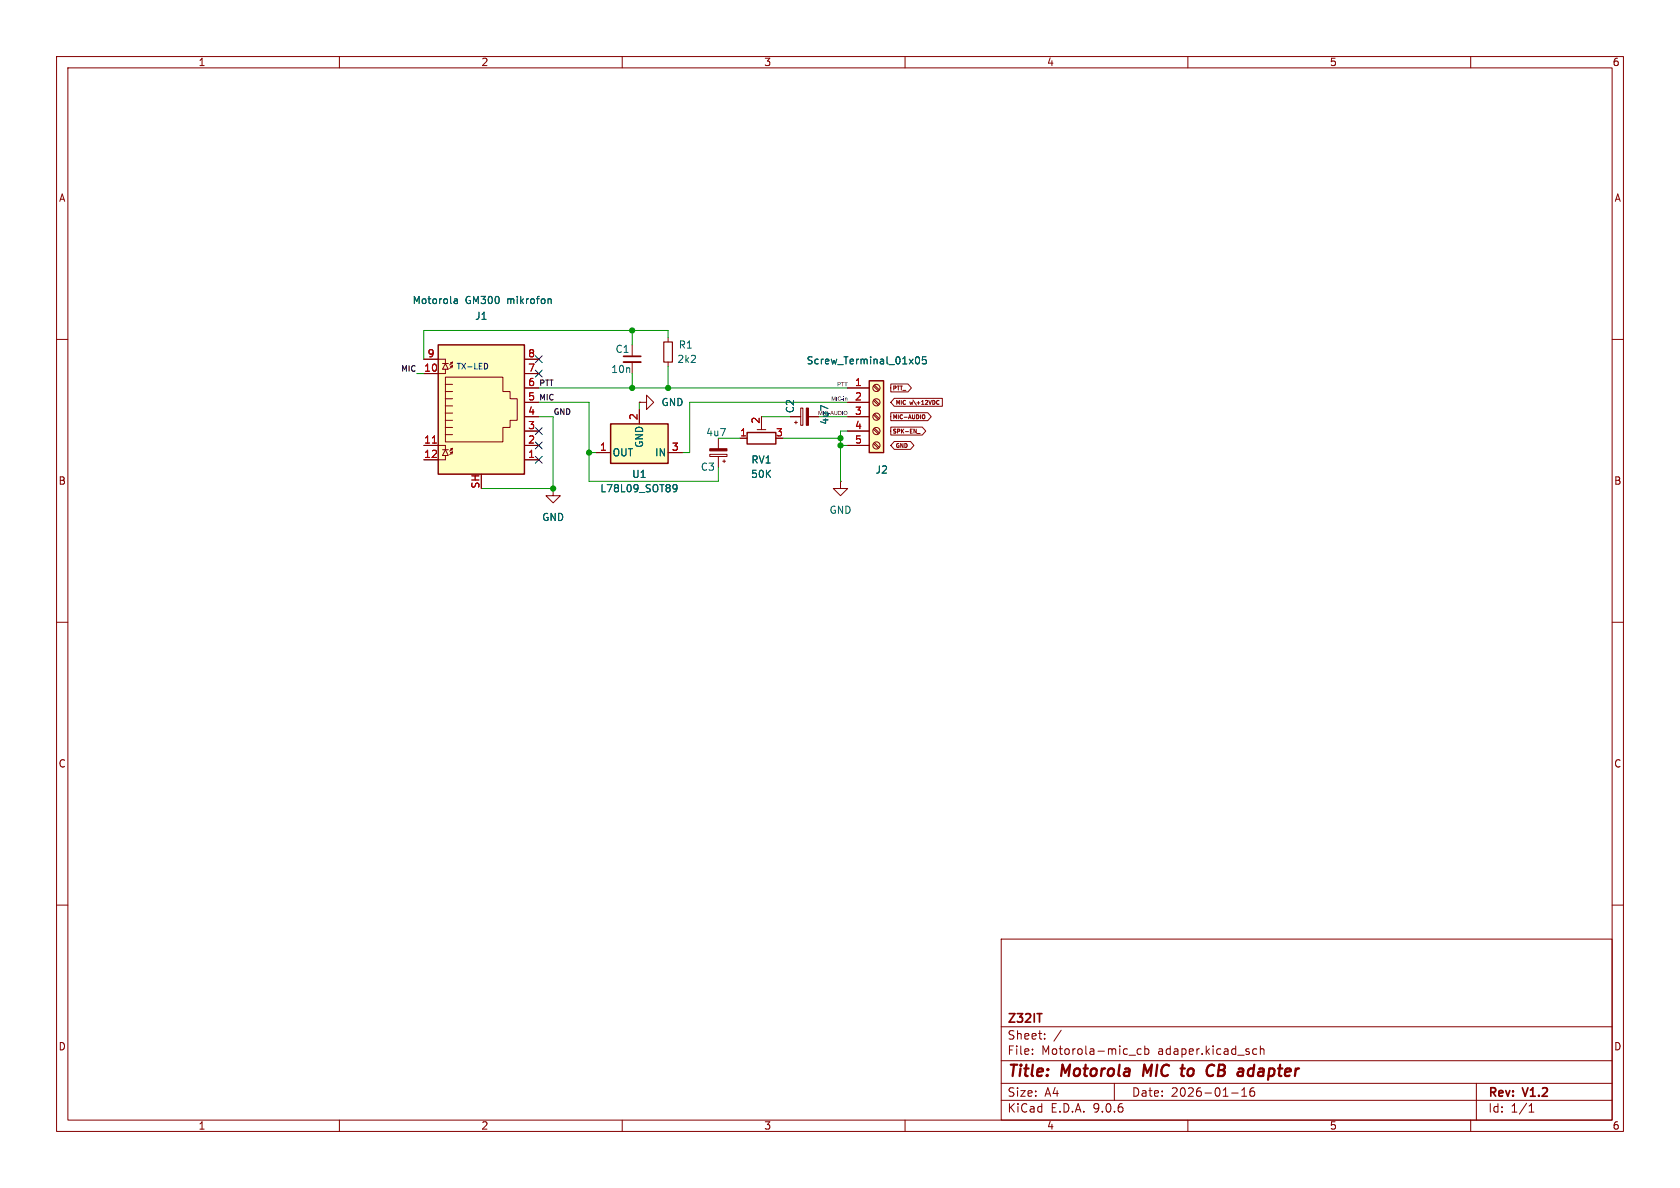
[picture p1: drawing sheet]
<svg xmlns="http://www.w3.org/2000/svg" width="297mm" height="210mm" viewBox="0 0 297 210" stroke-linecap="round" stroke-linejoin="round" font-family="sans-serif">
<g fill="none" stroke="#840000" stroke-width=".18">
<path d="M10 10h277v190h-277zM12 12h273v186h-273zM60 10v2M110 10v2M160 10v2M210 10v2M260 10v2M10 60h2M285 60h2M10 110h2M285 110h2M10 160h2"/>
<path d="M177 166h108v32h-108zM285 160h2M60 198v2M110 198v2M160 198v2M177 194.5h108M177 191.5h108M177 187.5h108M177 181.5h108M182.5 186.3v.1M182.5 185.5v.1M184.7 183.6v.1"/>
<path d="M184.7 182.8v.1M187.6 182.1l-1.3 2M197 191.5v3M199.6 186.5h1.1M201.7 185.5l-.4-.1-.3 .3v.4l.2 .2h.5M202.4 185.5l.4-.1 .3 .3v.4l-.1 .2h-.6M202.4 184.9v1.5M210 198v2M217.7 193.2h1.2M219.5 193.8h.9M219.5 192.7l.5-.4v1.5M221.4 192.3l-.2 .1a1.01 1.01 0 0 0 0 1.4l.5-.1 .1-.5-.3-.3h-.4l-.1 .3"/>
<path d="M221.6 186.3h.6M221.6 185.5h.6M222.8 185.5l.2-.1 .4 .1 .1 .9M222.8 184.9v1.5M260 198v2M261 191.5v6.5M270.3 196.6h.9M270.3 195.5l.4-.4v1.5"/>
</g>
<path d="M202.3 188.2l-.2 2M208.7 188.9h.8M209.1 190.2h.2M214.1 188.2l.6 .2M214.5 190l-.4 .2M220.7 190.1l.6 .1M221.5 188.9l-.6 .1" fill="none" stroke="#840000" stroke-width=".4"/>
<path d="M183.3 179.2h.9" fill="none" stroke="#840000" stroke-width=".3"/>
<path d="M153.7 67.3h2.5v12.7h-2.5z" fill="#ffffc2"/>
<path d="M132.1 76.5h5.1v2h-5.1zM153.7 67.3h2.5v12.7h-2.5z" fill="none" stroke="#840000" stroke-width=".25"/>
<g fill="none" stroke="#840000" stroke-width=".18">
<path d="M127 77.5v1.8M130.8 77.5h1.3M133.9 75.9h1.5M134.6 74.9v1M139.7 73.7h1.9M140.5 74.7h.5M140.7 74.4v.5M141.6 72.1h.3v3.1h-.3zM142.9 73.7h1.9M149.9 68.6h3.8M149.9 71.1h3.8M149.9 73.7h3.8"/>
<path d="M149.9 76.2h3.8M149.9 78.7h3.8M154.4 68.2l.9 .9M154.4 70.8l.9 .8M154.4 73.3l.9 .9M154.4 75.9l.9 .8M154.4 78.4l.9 .8M154.6 68.1l.8 .8M154.6 70.6l.8 .9M154.6 73.2l.8 .8M154.6 75.7l.8 .8M154.6 78.2l.8 .9"/>
<path d="M125.5 80.3h3v.4h-3zM127 80.7v1.9M127.8 81.5h.5M128 81.3v.5M148.6 85.1v1.3h1.3l-1.3 1.2-1.3-1.2h1.3M148.6 85.1h.1"/>
<circle cx="154.9" cy="78.7" r=".63"/>
<circle cx="154.9" cy="73.7" r=".63"/>
<circle cx="154.9" cy="68.6" r=".63"/>
<circle cx="154.9" cy="71.1" r=".63"/>
<circle cx="154.9" cy="76.2" r=".63"/>
</g>
<path d="M162 63.1h.1a.68 .68 0 0 1 .5 .6 .68 .68 0 0 1-.5 .6 .84 .84 0 0 1-.1-1.2zM163.7 63.1h-.6l-.1 .6 .2-.2 .5 .1 .1 .2-.1 .4-.2 .1-.5-.1" fill="none" stroke="#006464" stroke-width=".18"/>
<g fill="#840000" stroke="#840000" stroke-width=".18">
<path d="M142.5 72.1h.4v3.1h-.4z"/>
<path d="M125.5 79.3h3v.4h-3z"/>
</g>
<path d="M77.5 61h15.2v22.8h-15.2z" fill="#ffffc2"/>
<g fill="none" stroke="#840000" stroke-width=".18">
<path d="M118.1 59.7v.8M74.9 63.5h3.8v.8M74.9 78.7h3.8v.8M78.2 64.3h1M78.2 79.5h1M78.7 64.3l.5 1h-1zM78.7 71.8h1.3M78.7 73h1.3M78.7 74.3h1.3M78.7 75.6h1.3M78.7 76.8h1.3M78.7 66.7h10.2v2.5h1.3v1.3h1.2v3.8h-1.2v1.3h-1.3v2.5h-10.2z"/>
<path d="M78.7 79.5l.5 1h-1zM78.7 70.5h1.3M78.7 65.3v.7h-3.8M78.7 67.9h1.3M78.7 69.2h1.3M79.6 64.1l.4-.1-.5 .5M79.6 64.8l.4-.2-.5 .6M79.6 79.4l.4-.2-.5 .6M80 64l-.1 .4M80 64.6l-.1 .4M80 79.2l-.1 .4M80 79.9l-.1 .4"/>
<path d="M92.7 63.5h2.5M92.7 66h2.5M92.7 78.7h2.5M92.7 68.6h2.5M92.7 71.1h2.5M92.7 73.7h2.5M92.7 76.2h2.5M111.8 61v2M111.8 64v2M118.1 64v.8M78.7 80.5v.8h-3.8M79.6 80l.4-.1-.5 .5"/>
<path d="M92.7 81.3h2.5M97.8 86.4v1.2h1.3l-1.3 1.3-1.3-1.3h1.3M97.8 86.4h.1"/>
</g>
<path d="M77.5 61h15.2v22.8h-15.2z" fill="none" stroke="#840000" stroke-width=".25"/>
<path d="M76.4 78.3h.8" fill="none" stroke="#a90000" stroke-width=".18"/>
<path d="M80.3 53.5l.1 .2 .5-.1M80.3 52.9h.5l.1 .8M80.9 53.1l-.5 .1-.1 .2M97 52.9h.4v.8" fill="none" stroke="#006464" stroke-width=".18"/>
<path d="M110.2 63h3.1" fill="none" stroke="#840000" stroke-width=".3"/>
<path d="M110.2 64h3.1" fill="none" stroke="#840000" stroke-width=".33"/>
<path d="M117.3 60.5h1.6v3.5h-1.6z" fill="none" stroke="#840000" stroke-width=".2"/>
<path d="M107.9 74.9h10.2v7h-10.2z" fill="#ffffc2"/>
<path d="M107.9 74.9h10.2v7h-10.2z" fill="none" stroke="#840000" stroke-width=".25"/>
<g fill="none" stroke="#840000" stroke-width=".18">
<path d="M74.9 78.7h2.6M74.9 63.5h2.6M74.9 66h2.6M92.7 68.6h2.5M92.7 71.1h2.5M92.7 73.7h2.5M92.7 76.2h2.5M92.7 78.7h2.5M92.7 63.5h2.5M92.7 66h2.5M113 71.1h1.3v-1.2l1.3 1.2-1.3 1.3v-1.3M113 71.1h.1"/>
<path d="M113 72.4v2.5M130.8 77.5h1.3M139.7 73.7h1.9M142.9 73.7h1.9M149.9 68.6h3.8M149.9 71.1h3.8M149.9 73.7h3.8M149.9 76.2h3.8M149.9 78.7h3.8M157.5 73h6.5l.6 .7-.6 .7h-6.5zM157.5 75.5h5.5l.7 .7-.7 .7h-5.5zM157.5 67.9h3l.6 .7-.6 .7h-3z"/>
<path d="M158.1 78h2.9l.6 .7-.6 .7h-2.9l-.6-.7zM158.1 70.4h8.5v1.4h-8.5l-.6-.7zM162.1 76.6h.6M163.2 73.3l.2 .1 .1 .2v.3l-.3 .1M165.9 70.8l.1 .1M166 71.4l-.1 .1M74.9 81.3h2.6M92.7 81.3h2.5M97.8 86.4h.1M105.4 80h2.5M118.1 80h2.5"/>
</g>
<path d="M80.3 53.5l.1 .2 .5-.1M80.3 52.9h.5l.1 .8M80.9 53.1l-.5 .1-.1 .2M97 52.9h.4v.8M162 63.1h.1a.68 .68 0 0 1 .5 .6 .68 .68 0 0 1-.5 .6 .84 .84 0 0 1-.1-1.2zM163.7 63.1h-.6l-.1 .6 .2-.2 .5 .1 .1 .2-.1 .4-.2 .1-.5-.1M119 85.8l.2-.1 .4 .1a.84 .84 0 0 1-.3 1.1h-.2M119.7 86.2l-.3 .3-.4-.2" fill="none" stroke="#006464" stroke-width=".18"/>
<g fill="none" stroke="#009600" stroke-width=".18">
<path d="M111.8 58.4v2.6M118.1 59.7v-1.3h-43.2v5.1M73.7 66h1.2M95.2 71.1h8.9v14h22.9v-2.5M95.2 73.7h2.6v12.7h-12.7M95.2 68.6h54.7M111.8 66v2.6M113 71.1v1.3M118.1 64.8v3.8M127 77.5h3.8M134.6 73.7h5.1M138.4 77.5h10.2"/>
<path d="M144.8 73.7h5.1M148.6 78.7h1.3M149.9 71.1h-28v8.9h-1.3M149.9 76.2h-1.3v8.9M104.1 80h1.3"/>
</g>
<path d="M94.6 78.1l1.3 1.2M94.6 62.9l1.3 1.2M94.6 75.6l1.3 1.2M94.6 65.4l1.3 1.2M95.9 78.1l-1.3 1.2M95.9 62.9l-1.3 1.2M95.9 75.6l-1.3 1.2M95.9 65.4l-1.3 1.2M94.6 80.7l1.3 1.2M95.9 80.7l-1.3 1.2" fill="none" stroke="#000084" stroke-width=".18"/>
<path d="M85.9 64.2a.54 .54 0 0 1 .3 .5 .54 .54 0 0 1-.3 .5" fill="none" stroke="#0000c2" stroke-width=".18"/>
<path d="M76.4 78.3h.8" fill="none" stroke="#a90000" stroke-width=".18"/>
<g fill="#009600" stroke="#009600" stroke-width=".18">
<circle cx="111.8" cy="58.4" r=".46"/>
<circle cx="148.6" cy="77.5" r=".46"/>
<circle cx="148.6" cy="78.7" r=".46"/>
<circle cx="118.1" cy="68.6" r=".46"/>
<circle cx="111.8" cy="68.6" r=".46"/>
<circle cx="97.8" cy="86.4" r=".46"/>
<circle cx="104.1" cy="80" r=".46"/>
</g>
<g font-size="2.8" fill="#840000">
<text x="178" y="190.9">Title:</text>
<text x="187.7" y="190.9">Motorola</text>
<text x="202.9" y="190.9">MIC</text>
<text x="210.5" y="190.9">to</text>
<text x="215.8" y="190.9">CB</text>
<text x="222.1" y="190.9">adapter</text>
</g>
<g font-size="2.1" fill="#840000">
<text x="178" y="184">Sheet:</text>
<text x="178" y="181.2">Z32IT</text>
<text x="178" y="186.7">File:</text>
<text x="184.1" y="186.7">Motorola-mic_cb</text>
<text x="204.7" y="186.7">adaper.kicad_sch</text>
<text x="178" y="196.9">KiCad</text>
<text x="178" y="194.1">Size:</text>
<text x="184.7" y="194.1">A4</text>
<text x="185.7" y="196.9">E.D.A.</text>
<text x="193.3" y="196.9">9.0.6</text>
<text x="200" y="194.1">Date:</text>
<text x="207" y="194.1">2026-01-16</text>
<text x="263" y="194.3">Rev:</text>
<text x="263" y="196.9">Id:</text>
<text x="267.1" y="196.9">1/1</text>
<text x="269.4" y="194.3">V1.2</text>
</g>
<g font-size="1.8" fill="#840000">
<text x="35" y="11.9">1</text>
<text x="85" y="11.9">2</text>
<text x="135" y="11.9">3</text>
<text x="185" y="11.9">4</text>
<text x="235" y="11.9">5</text>
<text x="285" y="11.9">6</text>
<text x="10.3" y="35.9">A</text>
<text x="285.3" y="35.9">A</text>
<text x="10.3" y="85.9">B</text>
<text x="285.3" y="85.9">B</text>
<text x="10.3" y="135.9">C</text>
<text x="285.3" y="135.9">C</text>
<text x="10.3" y="185.9">D</text>
<text x="285.3" y="185.9">D</text>
<text x="35" y="199.9">1</text>
<text x="85" y="199.9">2</text>
<text x="135" y="199.9">3</text>
<text x="185" y="199.9">4</text>
<text x="235" y="199.9">5</text>
<text x="285" y="199.9">6</text>
</g>
<g font-size="1.8" fill="#006464">
<text x="72.8" y="53.9">Motorola</text>
<text x="82.2" y="53.9">GM300</text>
<text x="89.8" y="53.9">mikrofon</text>
<text x="83.9" y="56.7">J1</text>
<text x="108.7" y="62.6">C1</text>
<text x="119.6" y="64.4">2k2</text>
<text x="119.9" y="61.8">R1</text>
<text x="142.5" y="64.6">Screw_Terminal_01x05</text>
<text x="108" y="66.1">10n</text>
<text x="116.8" y="72">GND</text>
<text x="124.7" y="77.3">4u7</text>
<text x="140.6" y="73.1" transform="rotate(-90 140.6 73.1)">C2</text>
<text x="146.7" y="75.2" transform="rotate(-90 146.7 75.2)">4u7</text>
<text x="108.2" y="80.9">OUT</text>
<text x="113.9" y="79.3" transform="rotate(-90 113.9 79.3)">GND</text>
<text x="115.7" y="80.9">IN</text>
<text x="123.8" y="83.4">C3</text>
<text x="132.7" y="82.1">RV1</text>
<text x="154.7" y="83.9">J2</text>
<text x="106" y="87.2">L78L09_SOT89</text>
<text x="111.7" y="84.7">U1</text>
<text x="132.7" y="84.7">50K</text>
<text x="95.8" y="92.3">GND</text>
<text x="146.6" y="91">GND</text>
</g>
<g font-size="1.8" fill="#a90000">
<text x="74.9" y="65.8">10</text>
<text x="75.5" y="63.2">9</text>
<text x="93.3" y="63.2">8</text>
<text x="93.3" y="65.8">7</text>
<text x="93.3" y="68.3">6</text>
<text x="93.3" y="70.9">5</text>
<text x="151.1" y="68.3">1</text>
<text x="151.1" y="70.9">2</text>
<text x="93.3" y="73.4">4</text>
<text x="93.3" y="75.9">3</text>
<text x="112.8" y="74.4" transform="rotate(-90 112.8 74.4)">2</text>
<text x="130.7" y="77.2">1</text>
<text x="134.4" y="75" transform="rotate(-90 134.4 75)">2</text>
<text x="137.1" y="77.2">3</text>
<text x="151.1" y="73.4">3</text>
<text x="151.1" y="75.9">4</text>
<text x="74.9" y="78.5">11</text>
<text x="74.9" y="81">12</text>
<text x="93.3" y="78.5">2</text>
<text x="93.3" y="81">1</text>
<text x="106" y="79.8">1</text>
<text x="118.7" y="79.8">3</text>
<text x="151.1" y="78.5">5</text>
<text x="84.8" y="86.5" transform="rotate(-90 84.8 86.5)">SH</text>
</g>
<g font-size="1.4" fill="#0f0f0f">
<text x="70.8" y="65.8">MIC</text>
<text x="95.2" y="70.8">MIC</text>
<text x="95.2" y="68.3">PTT</text>
<text x="97.8" y="73.4">GND</text>
</g>
<text font-size="1.4" fill="#0000c2" x="80.6" y="65.5">TX-LED</text>
<g font-size="1" fill="#0f0f0f">
<text x="147" y="70.9">MIC-in</text>
<text x="148" y="68.4">PTT</text>
<text x="144.6" y="73.5">MIC-AUDIO</text>
</g>
<g font-size="1" fill="#840000">
<text x="157.7" y="69.2">PTT_</text>
<text x="158.3" y="71.7">MIC</text>
<text x="161" y="71.7">w\+12VDC</text>
<text x="157.7" y="74.3">MIC-AUDIO</text>
<text x="157.7" y="76.8">SPK-EN_</text>
<text x="158.3" y="79.4">GND</text>
</g>
</svg>
